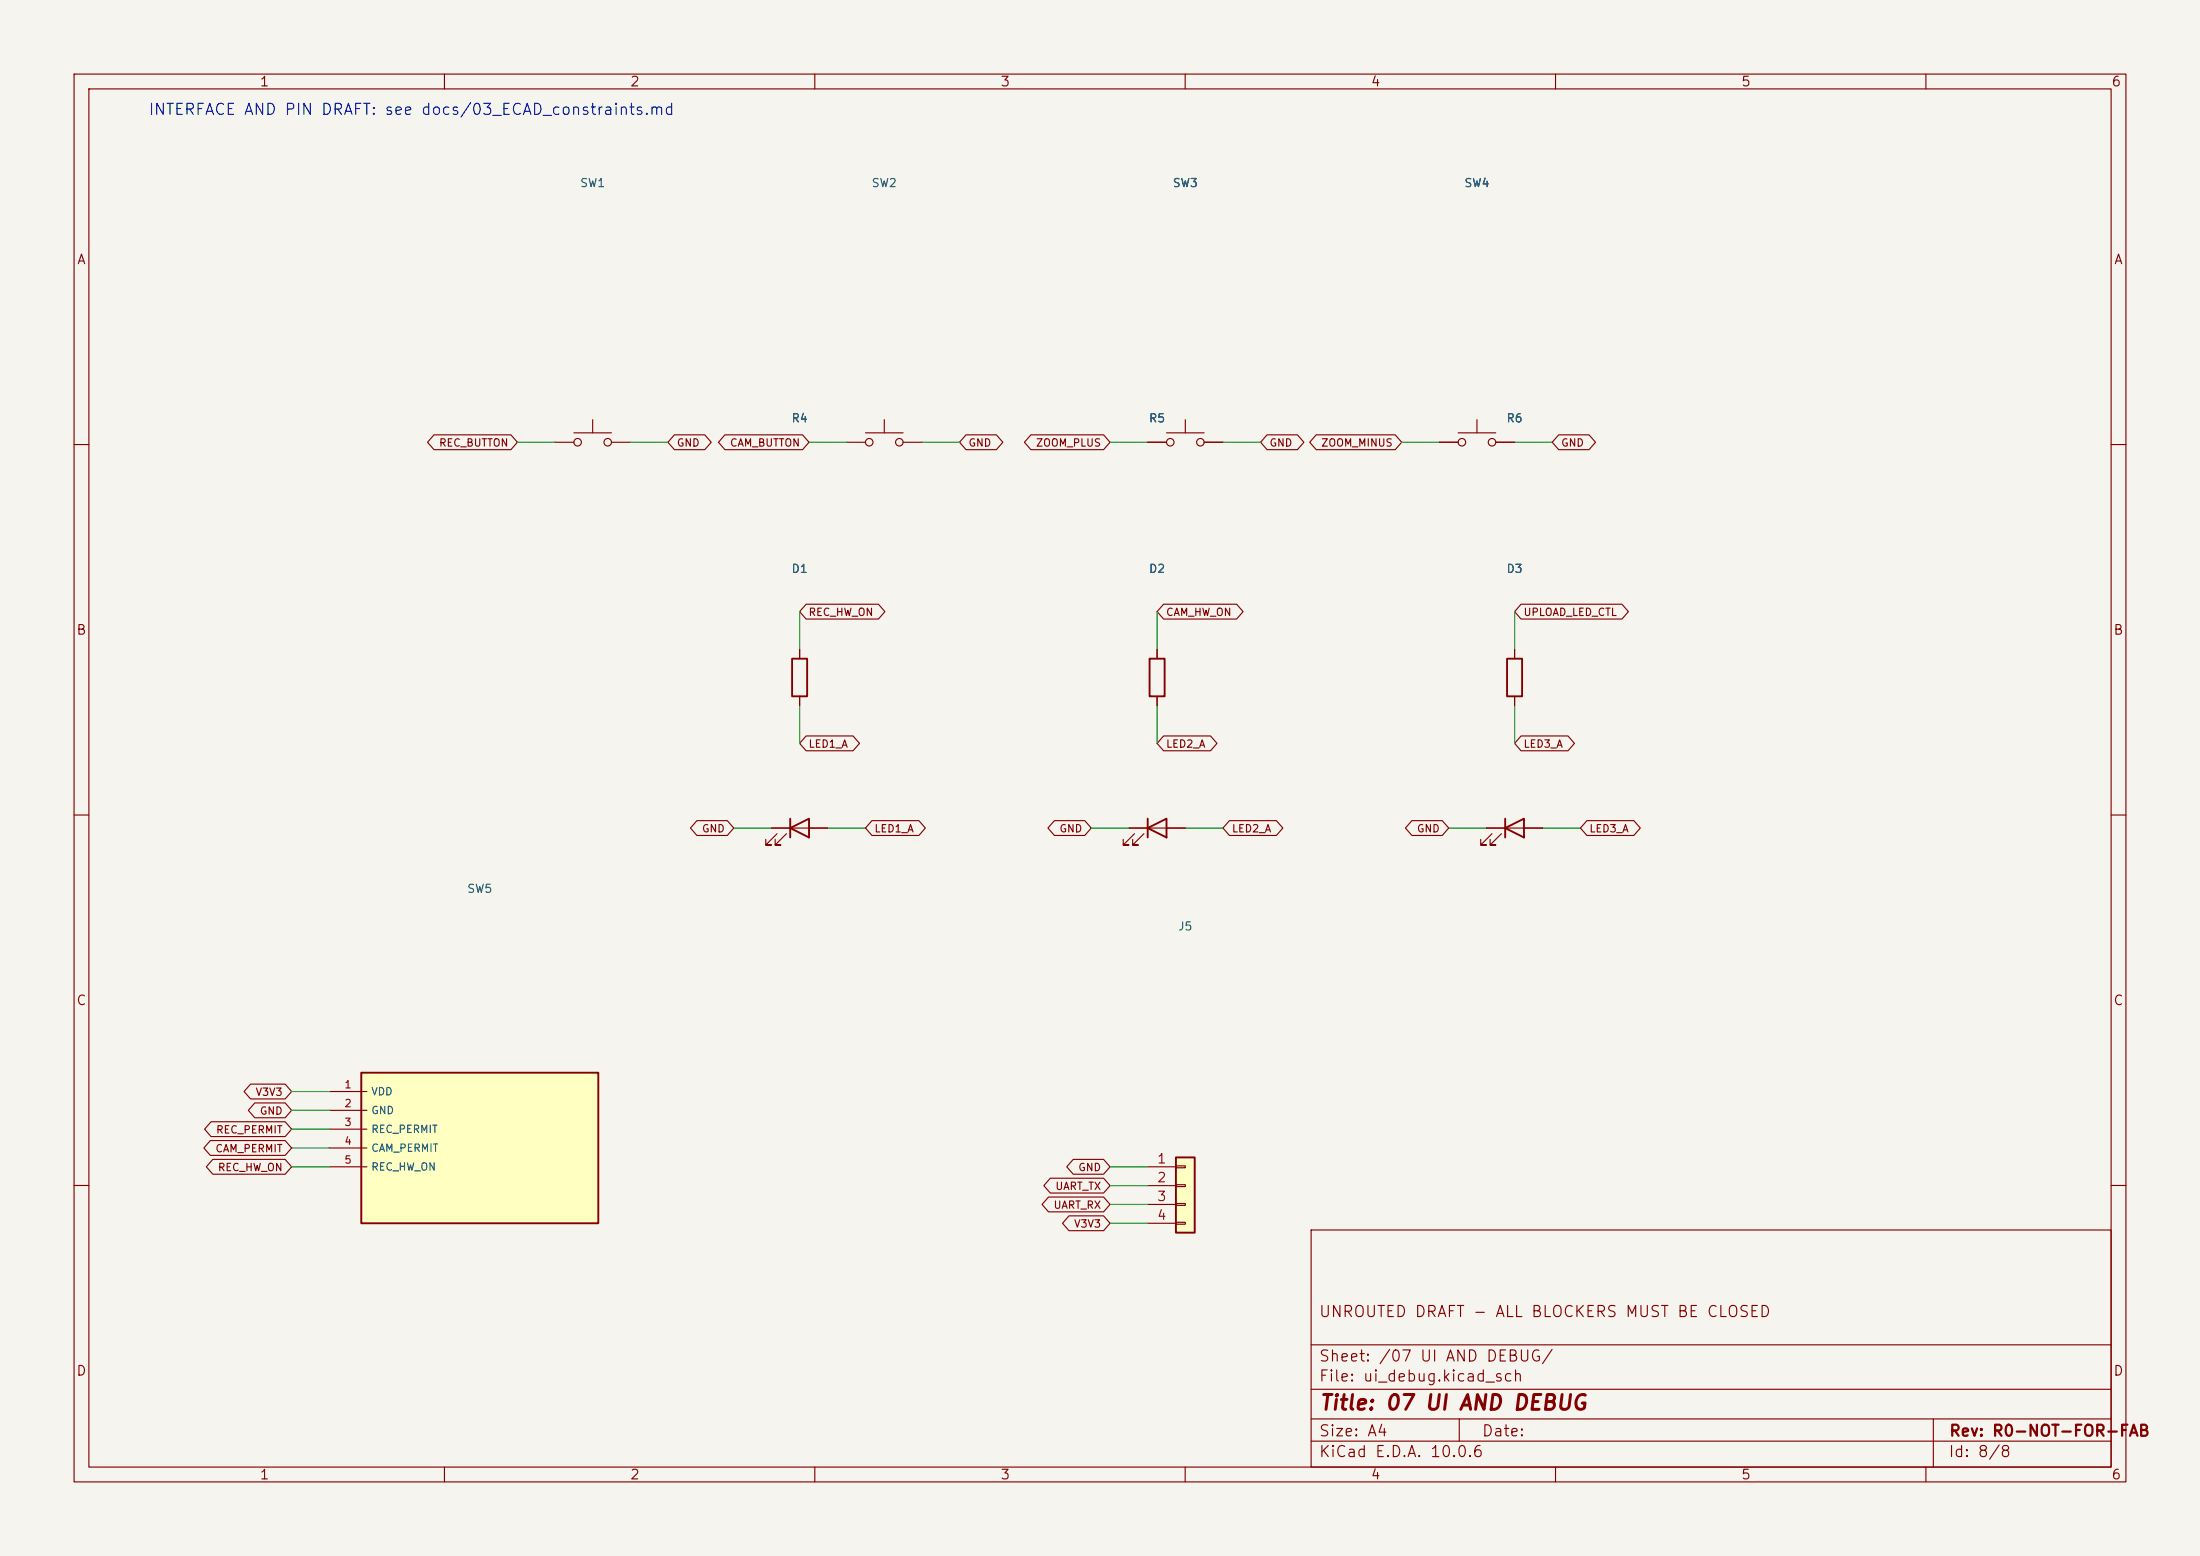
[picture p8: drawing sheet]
(kicad_sch (version 20251024) (generator "eeschema") (paper "A4") (title_block (title "07 UI AND DEBUG") (rev "R0-NOT-FOR-FAB") (comment 1 "UNROUTED DRAFT - ALL BLOCKERS MUST BE CLOSED")) (lib_symbols (symbol "MeetNote:SW_Push" (pin_numbers (hide yes)) (pin_names (offset 1.016) (hide yes)) (exclude_from_sim no) (in_bom yes) (on_board yes) (in_pos_files yes) (duplicate_pin_numbers_are_jumpers no) (property "Reference" "SW" (at 1.27 2.54 0) (show_name no) (do_not_autoplace no) (effects (font (size 1.27 1.27)) (justify left))) (property "Value" "SW_Push" (at 0 -1.524 0) (show_name no) (do_not_autoplace no) (effects (font (size 1.27 1.27)))) (property "Footprint" "" (at 0 5.08 0) (show_name no) (do_not_autoplace no) (hide yes) (effects (font (size 1.27 1.27)))) (property "Datasheet" "" (at 0 5.08 0) (show_name no) (do_not_autoplace no) (hide yes) (effects (font (size 1.27 1.27)))) (property "Description" "Push button switch, generic, two pins" (at 0 0 0) (show_name no) (do_not_autoplace no) (hide yes) (effects (font (size 1.27 1.27)))) (property "ki_keywords" "switch normally-open pushbutton push-button" (at 0 0 0) (show_name no) (do_not_autoplace no) (hide yes) (effects (font (size 1.27 1.27)))) (symbol "SW_Push_0_1" (circle (center -2.032 0) (radius 0.508) (stroke (width 0) (type default)) (fill (type none))) (polyline (pts (xy 0 1.27) (xy 0 3.048)) (stroke (width 0) (type default)) (fill (type none))) (circle (center 2.032 0) (radius 0.508) (stroke (width 0) (type default)) (fill (type none))) (polyline (pts (xy 2.54 1.27) (xy -2.54 1.27)) (stroke (width 0) (type default)) (fill (type none))) (pin passive line (at -5.08 0 0) (length 2.54) (name "1" (effects (font (size 1.27 1.27)))) (number "1" (effects (font (size 1.27 1.27))))) (pin passive line (at 5.08 0 180) (length 2.54) (name "2" (effects (font (size 1.27 1.27)))) (number "2" (effects (font (size 1.27 1.27)))))) (embedded_fonts no)) (symbol "MeetNote:LED" (pin_numbers (hide yes)) (pin_names (offset 1.016) (hide yes)) (exclude_from_sim no) (in_bom yes) (on_board yes) (in_pos_files yes) (duplicate_pin_numbers_are_jumpers no) (property "Reference" "D" (at 0 2.54 0) (show_name no) (do_not_autoplace no) (effects (font (size 1.27 1.27)))) (property "Value" "LED" (at 0 -2.54 0) (show_name no) (do_not_autoplace no) (effects (font (size 1.27 1.27)))) (property "Footprint" "" (at 0 0 0) (show_name no) (do_not_autoplace no) (hide yes) (effects (font (size 1.27 1.27)))) (property "Datasheet" "" (at 0 0 0) (show_name no) (do_not_autoplace no) (hide yes) (effects (font (size 1.27 1.27)))) (property "Description" "Light emitting diode" (at 0 0 0) (show_name no) (do_not_autoplace no) (hide yes) (effects (font (size 1.27 1.27)))) (property "Sim.Pins" "1=K 2=A" (at 0 0 0) (show_name no) (do_not_autoplace no) (hide yes) (effects (font (size 1.27 1.27)))) (property "ki_keywords" "LED diode" (at 0 0 0) (show_name no) (do_not_autoplace no) (hide yes) (effects (font (size 1.27 1.27)))) (property "ki_fp_filters" "LED* LED_SMD:* LED_THT:*" (at 0 0 0) (show_name no) (do_not_autoplace no) (hide yes) (effects (font (size 1.27 1.27)))) (symbol "LED_0_1" (polyline (pts (xy -3.048 -0.762) (xy -4.572 -2.286) (xy -3.81 -2.286) (xy -4.572 -2.286) (xy -4.572 -1.524)) (stroke (width 0) (type default)) (fill (type none))) (polyline (pts (xy -1.778 -0.762) (xy -3.302 -2.286) (xy -2.54 -2.286) (xy -3.302 -2.286) (xy -3.302 -1.524)) (stroke (width 0) (type default)) (fill (type none))) (polyline (pts (xy -1.27 0) (xy 1.27 0)) (stroke (width 0) (type default)) (fill (type none))) (polyline (pts (xy -1.27 -1.27) (xy -1.27 1.27)) (stroke (width 0.254) (type default)) (fill (type none))) (polyline (pts (xy 1.27 -1.27) (xy 1.27 1.27) (xy -1.27 0) (xy 1.27 -1.27)) (stroke (width 0.254) (type default)) (fill (type none)))) (symbol "LED_1_1" (pin passive line (at -3.81 0 0) (length 2.54) (name "K" (effects (font (size 1.27 1.27)))) (number "1" (effects (font (size 1.27 1.27))))) (pin passive line (at 3.81 0 180) (length 2.54) (name "A" (effects (font (size 1.27 1.27)))) (number "2" (effects (font (size 1.27 1.27)))))) (embedded_fonts no)) (symbol "MeetNote:R" (pin_numbers (hide yes)) (pin_names (offset 0)) (exclude_from_sim no) (in_bom yes) (on_board yes) (in_pos_files yes) (duplicate_pin_numbers_are_jumpers no) (property "Reference" "R" (at 2.032 0 90) (show_name no) (do_not_autoplace no) (effects (font (size 1.27 1.27)))) (property "Value" "R" (at 0 0 90) (show_name no) (do_not_autoplace no) (effects (font (size 1.27 1.27)))) (property "Footprint" "" (at -1.778 0 90) (show_name no) (do_not_autoplace no) (hide yes) (effects (font (size 1.27 1.27)))) (property "Datasheet" "" (at 0 0 0) (show_name no) (do_not_autoplace no) (hide yes) (effects (font (size 1.27 1.27)))) (property "Description" "Resistor" (at 0 0 0) (show_name no) (do_not_autoplace no) (hide yes) (effects (font (size 1.27 1.27)))) (property "ki_keywords" "R res resistor" (at 0 0 0) (show_name no) (do_not_autoplace no) (hide yes) (effects (font (size 1.27 1.27)))) (property "ki_fp_filters" "R_*" (at 0 0 0) (show_name no) (do_not_autoplace no) (hide yes) (effects (font (size 1.27 1.27)))) (symbol "R_0_1" (rectangle (start -1.016 -2.54) (end 1.016 2.54) (stroke (width 0.254) (type default)) (fill (type none)))) (symbol "R_1_1" (pin passive line (at 0 3.81 270) (length 1.27) (name "" (effects (font (size 1.27 1.27)))) (number "1" (effects (font (size 1.27 1.27))))) (pin passive line (at 0 -3.81 90) (length 1.27) (name "" (effects (font (size 1.27 1.27)))) (number "2" (effects (font (size 1.27 1.27)))))) (embedded_fonts no)) (symbol "MeetNote:UNVERIFIED_HARD_INTERLOCK" (pin_names (offset 0.508)) (in_bom yes) (on_board no) (property "Reference" "U" (at 0 12.16 0) (effects (font (size 1.27 1.27)))) (property "Value" "UNVERIFIED_HARD_INTERLOCK" (at 0 -12.16 0) (effects (font (size 1.27 1.27)))) (symbol "UNVERIFIED_HARD_INTERLOCK_0_1" (rectangle (start -16 10.16) (end 16 -10.16) (stroke (width 0.254) (type default)) (fill (type background)))) (symbol "UNVERIFIED_HARD_INTERLOCK_1_1" (pin power_in line (at -20.32 7.62 0) (length 5.08) (name "VDD" (effects (font (size 1 1)))) (number "1" (effects (font (size 1 1))))) (pin power_in line (at -20.32 5.08 0) (length 5.08) (name "GND" (effects (font (size 1 1)))) (number "2" (effects (font (size 1 1))))) (pin output line (at -20.32 2.54 0) (length 5.08) (name "REC_PERMIT" (effects (font (size 1 1)))) (number "3" (effects (font (size 1 1))))) (pin output line (at -20.32 0.0 0) (length 5.08) (name "CAM_PERMIT" (effects (font (size 1 1)))) (number "4" (effects (font (size 1 1))))) (pin output line (at -20.32 -2.54 0) (length 5.08) (name "REC_HW_ON" (effects (font (size 1 1)))) (number "5" (effects (font (size 1 1))))))) (symbol "MeetNote:Conn_01x04" (pin_names (offset 1.016) (hide yes)) (exclude_from_sim no) (in_bom yes) (on_board yes) (in_pos_files yes) (duplicate_pin_numbers_are_jumpers no) (property "Reference" "J" (at 0 5.08 0) (show_name no) (do_not_autoplace no) (effects (font (size 1.27 1.27)))) (property "Value" "Conn_01x04" (at 0 -7.62 0) (show_name no) (do_not_autoplace no) (effects (font (size 1.27 1.27)))) (property "Footprint" "" (at 0 0 0) (show_name no) (do_not_autoplace no) (hide yes) (effects (font (size 1.27 1.27)))) (property "Datasheet" "" (at 0 0 0) (show_name no) (do_not_autoplace no) (hide yes) (effects (font (size 1.27 1.27)))) (property "Description" "Generic connector, single row, 01x04, script generated (kicad-library-utils/schlib/autogen/connector/)" (at 0 0 0) (show_name no) (do_not_autoplace no) (hide yes) (effects (font (size 1.27 1.27)))) (property "ki_keywords" "connector" (at 0 0 0) (show_name no) (do_not_autoplace no) (hide yes) (effects (font (size 1.27 1.27)))) (property "ki_fp_filters" "Connector*:*_1x??_*" (at 0 0 0) (show_name no) (do_not_autoplace no) (hide yes) (effects (font (size 1.27 1.27)))) (symbol "Conn_01x04_1_1" (rectangle (start -1.27 3.81) (end 1.27 -6.35) (stroke (width 0.254) (type default)) (fill (type background))) (rectangle (start -1.27 2.667) (end 0 2.413) (stroke (width 0.1524) (type default)) (fill (type none))) (rectangle (start -1.27 0.127) (end 0 -0.127) (stroke (width 0.1524) (type default)) (fill (type none))) (rectangle (start -1.27 -2.413) (end 0 -2.667) (stroke (width 0.1524) (type default)) (fill (type none))) (rectangle (start -1.27 -4.953) (end 0 -5.207) (stroke (width 0.1524) (type default)) (fill (type none))) (pin passive line (at -5.08 2.54 0) (length 3.81) (name "Pin_1" (effects (font (size 1.27 1.27)))) (number "1" (effects (font (size 1.27 1.27))))) (pin passive line (at -5.08 0 0) (length 3.81) (name "Pin_2" (effects (font (size 1.27 1.27)))) (number "2" (effects (font (size 1.27 1.27))))) (pin passive line (at -5.08 -2.54 0) (length 3.81) (name "Pin_3" (effects (font (size 1.27 1.27)))) (number "3" (effects (font (size 1.27 1.27))))) (pin passive line (at -5.08 -5.08 0) (length 3.81) (name "Pin_4" (effects (font (size 1.27 1.27)))) (number "4" (effects (font (size 1.27 1.27)))))) (embedded_fonts no)))(text "INTERFACE AND PIN DRAFT: see docs/03_ECAD_constraints.md" (at 20 15 0) (effects (font (size 1.5 1.5)) (justify left)))(symbol (lib_id "MeetNote:SW_Push") (at 80.01 59.69 0) (unit 1) (in_bom yes) (on_board yes) (dnp no)(property "Reference" "SW1" (at 80.01 24.689999999999998 0) (effects (font (size 1.1 1.1))))(property "Value" "REC_BUTTON" (at 80.01 64.69 0) (effects (font (size 1.1 1.1)) hide))(property "Footprint" "MeetNote:SW_SPST_TL3342" (at 80.01 59.69 0) (effects (font (size 1.1 1.1)) hide))(property "Review" "Switch MPN/force/travel not supplier-verified" (at 80.01 59.69 0) (effects (font (size 1.1 1.1)) hide)))(wire (pts (xy 74.93 59.69) (xy 69.85 59.69)) (stroke (width 0) (type default)))(global_label "REC_BUTTON" (shape bidirectional) (at 69.85 59.69 180) (effects (font (size 1 1)) (justify right)))(wire (pts (xy 85.09 59.69) (xy 90.17 59.69)) (stroke (width 0) (type default)))(global_label "GND" (shape bidirectional) (at 90.17 59.69 0) (effects (font (size 1 1)) (justify left)))(symbol (lib_id "MeetNote:SW_Push") (at 119.38 59.69 0) (unit 1) (in_bom yes) (on_board yes) (dnp no)(property "Reference" "SW2" (at 119.38 24.689999999999998 0) (effects (font (size 1.1 1.1))))(property "Value" "CAM_BUTTON" (at 119.38 64.69 0) (effects (font (size 1.1 1.1)) hide))(property "Footprint" "MeetNote:SW_SPST_TL3342" (at 119.38 59.69 0) (effects (font (size 1.1 1.1)) hide))(property "Review" "Switch MPN/force/travel not supplier-verified" (at 119.38 59.69 0) (effects (font (size 1.1 1.1)) hide)))(wire (pts (xy 114.3 59.69) (xy 109.22 59.69)) (stroke (width 0) (type default)))(global_label "CAM_BUTTON" (shape bidirectional) (at 109.22 59.69 180) (effects (font (size 1 1)) (justify right)))(wire (pts (xy 124.46 59.69) (xy 129.54 59.69)) (stroke (width 0) (type default)))(global_label "GND" (shape bidirectional) (at 129.54 59.69 0) (effects (font (size 1 1)) (justify left)))(symbol (lib_id "MeetNote:SW_Push") (at 160.02 59.69 0) (unit 1) (in_bom yes) (on_board yes) (dnp no)(property "Reference" "SW3" (at 160.02 24.689999999999998 0) (effects (font (size 1.1 1.1))))(property "Value" "ZOOM_PLUS" (at 160.02 64.69 0) (effects (font (size 1.1 1.1)) hide))(property "Footprint" "MeetNote:SW_SPST_TL3342" (at 160.02 59.69 0) (effects (font (size 1.1 1.1)) hide))(property "Review" "Switch MPN/force/travel not supplier-verified" (at 160.02 59.69 0) (effects (font (size 1.1 1.1)) hide)))(wire (pts (xy 154.94 59.69) (xy 149.86 59.69)) (stroke (width 0) (type default)))(global_label "ZOOM_PLUS" (shape bidirectional) (at 149.86 59.69 180) (effects (font (size 1 1)) (justify right)))(wire (pts (xy 165.1 59.69) (xy 170.18 59.69)) (stroke (width 0) (type default)))(global_label "GND" (shape bidirectional) (at 170.18 59.69 0) (effects (font (size 1 1)) (justify left)))(symbol (lib_id "MeetNote:SW_Push") (at 199.39 59.69 0) (unit 1) (in_bom yes) (on_board yes) (dnp no)(property "Reference" "SW4" (at 199.39 24.689999999999998 0) (effects (font (size 1.1 1.1))))(property "Value" "ZOOM_MINUS" (at 199.39 64.69 0) (effects (font (size 1.1 1.1)) hide))(property "Footprint" "MeetNote:SW_SPST_TL3342" (at 199.39 59.69 0) (effects (font (size 1.1 1.1)) hide))(property "Review" "Switch MPN/force/travel not supplier-verified" (at 199.39 59.69 0) (effects (font (size 1.1 1.1)) hide)))(wire (pts (xy 194.31 59.69) (xy 189.23 59.69)) (stroke (width 0) (type default)))(global_label "ZOOM_MINUS" (shape bidirectional) (at 189.23 59.69 180) (effects (font (size 1 1)) (justify right)))(wire (pts (xy 204.47 59.69) (xy 209.55 59.69)) (stroke (width 0) (type default)))(global_label "GND" (shape bidirectional) (at 209.55 59.69 0) (effects (font (size 1 1)) (justify left)))(symbol (lib_id "MeetNote:LED") (at 107.95 111.76 0) (unit 1) (in_bom yes) (on_board yes) (dnp no)(property "Reference" "D1" (at 107.95 76.76 0) (effects (font (size 1.1 1.1))))(property "Value" "RED MIC POWER" (at 107.95 116.76 0) (effects (font (size 1.1 1.1)) hide))(property "Footprint" "MeetNote:LED_0603_1608Metric" (at 107.95 111.76 0) (effects (font (size 1.1 1.1)) hide))(property "Review" "Color/current MPN TBD; REC/CAM driven by hardware sensed rail, not software" (at 107.95 111.76 0) (effects (font (size 1.1 1.1)) hide)))(wire (pts (xy 104.14 111.76) (xy 99.06 111.76)) (stroke (width 0) (type default)))(global_label "GND" (shape bidirectional) (at 99.06 111.76 180) (effects (font (size 1 1)) (justify right)))(wire (pts (xy 111.76 111.76) (xy 116.84 111.76)) (stroke (width 0) (type default)))(global_label "LED1_A" (shape bidirectional) (at 116.84 111.76 0) (effects (font (size 1 1)) (justify left)))(symbol (lib_id "MeetNote:R") (at 107.95 91.44 0) (unit 1) (in_bom yes) (on_board yes) (dnp no)(property "Reference" "R4" (at 107.95 56.44 0) (effects (font (size 1.1 1.1))))(property "Value" "1k provisional" (at 107.95 96.44 0) (effects (font (size 1.1 1.1)) hide))(property "Footprint" "MeetNote:R_0603_1608Metric" (at 107.95 91.44 0) (effects (font (size 1.1 1.1)) hide))(property "Review" "Library geometry; manufacturer pin review pending" (at 107.95 91.44 0) (effects (font (size 1.1 1.1)) hide)))(wire (pts (xy 107.95 87.63) (xy 107.95 82.55)) (stroke (width 0) (type default)))(global_label "REC_HW_ON" (shape bidirectional) (at 107.95 82.55 0) (effects (font (size 1 1)) (justify left)))(wire (pts (xy 107.95 95.25) (xy 107.95 100.33)) (stroke (width 0) (type default)))(global_label "LED1_A" (shape bidirectional) (at 107.95 100.33 0) (effects (font (size 1 1)) (justify left)))(symbol (lib_id "MeetNote:LED") (at 156.21 111.76 0) (unit 1) (in_bom yes) (on_board yes) (dnp no)(property "Reference" "D2" (at 156.21 76.76 0) (effects (font (size 1.1 1.1))))(property "Value" "AMBER CAMERA POWER" (at 156.21 116.76 0) (effects (font (size 1.1 1.1)) hide))(property "Footprint" "MeetNote:LED_0603_1608Metric" (at 156.21 111.76 0) (effects (font (size 1.1 1.1)) hide))(property "Review" "Color/current MPN TBD; REC/CAM driven by hardware sensed rail, not software" (at 156.21 111.76 0) (effects (font (size 1.1 1.1)) hide)))(wire (pts (xy 152.4 111.76) (xy 147.32 111.76)) (stroke (width 0) (type default)))(global_label "GND" (shape bidirectional) (at 147.32 111.76 180) (effects (font (size 1 1)) (justify right)))(wire (pts (xy 160.02 111.76) (xy 165.1 111.76)) (stroke (width 0) (type default)))(global_label "LED2_A" (shape bidirectional) (at 165.1 111.76 0) (effects (font (size 1 1)) (justify left)))(symbol (lib_id "MeetNote:R") (at 156.21 91.44 0) (unit 1) (in_bom yes) (on_board yes) (dnp no)(property "Reference" "R5" (at 156.21 56.44 0) (effects (font (size 1.1 1.1))))(property "Value" "1k provisional" (at 156.21 96.44 0) (effects (font (size 1.1 1.1)) hide))(property "Footprint" "MeetNote:R_0603_1608Metric" (at 156.21 91.44 0) (effects (font (size 1.1 1.1)) hide))(property "Review" "Library geometry; manufacturer pin review pending" (at 156.21 91.44 0) (effects (font (size 1.1 1.1)) hide)))(wire (pts (xy 156.21 87.63) (xy 156.21 82.55)) (stroke (width 0) (type default)))(global_label "CAM_HW_ON" (shape bidirectional) (at 156.21 82.55 0) (effects (font (size 1 1)) (justify left)))(wire (pts (xy 156.21 95.25) (xy 156.21 100.33)) (stroke (width 0) (type default)))(global_label "LED2_A" (shape bidirectional) (at 156.21 100.33 0) (effects (font (size 1 1)) (justify left)))(symbol (lib_id "MeetNote:LED") (at 204.47 111.76 0) (unit 1) (in_bom yes) (on_board yes) (dnp no)(property "Reference" "D3" (at 204.47 76.76 0) (effects (font (size 1.1 1.1))))(property "Value" "BLUE UPLOAD" (at 204.47 116.76 0) (effects (font (size 1.1 1.1)) hide))(property "Footprint" "MeetNote:LED_0603_1608Metric" (at 204.47 111.76 0) (effects (font (size 1.1 1.1)) hide))(property "Review" "Color/current MPN TBD; REC/CAM driven by hardware sensed rail, not software" (at 204.47 111.76 0) (effects (font (size 1.1 1.1)) hide)))(wire (pts (xy 200.66 111.76) (xy 195.58 111.76)) (stroke (width 0) (type default)))(global_label "GND" (shape bidirectional) (at 195.58 111.76 180) (effects (font (size 1 1)) (justify right)))(wire (pts (xy 208.28 111.76) (xy 213.36 111.76)) (stroke (width 0) (type default)))(global_label "LED3_A" (shape bidirectional) (at 213.36 111.76 0) (effects (font (size 1 1)) (justify left)))(symbol (lib_id "MeetNote:R") (at 204.47 91.44 0) (unit 1) (in_bom yes) (on_board yes) (dnp no)(property "Reference" "R6" (at 204.47 56.44 0) (effects (font (size 1.1 1.1))))(property "Value" "1k provisional" (at 204.47 96.44 0) (effects (font (size 1.1 1.1)) hide))(property "Footprint" "MeetNote:R_0603_1608Metric" (at 204.47 91.44 0) (effects (font (size 1.1 1.1)) hide))(property "Review" "Library geometry; manufacturer pin review pending" (at 204.47 91.44 0) (effects (font (size 1.1 1.1)) hide)))(wire (pts (xy 204.47 87.63) (xy 204.47 82.55)) (stroke (width 0) (type default)))(global_label "UPLOAD_LED_CTL" (shape bidirectional) (at 204.47 82.55 0) (effects (font (size 1 1)) (justify left)))(wire (pts (xy 204.47 95.25) (xy 204.47 100.33)) (stroke (width 0) (type default)))(global_label "LED3_A" (shape bidirectional) (at 204.47 100.33 0) (effects (font (size 1 1)) (justify left)))(symbol (lib_id "MeetNote:UNVERIFIED_HARD_INTERLOCK") (at 64.77 154.94 0) (unit 1) (in_bom yes) (on_board no) (dnp no)(property "Reference" "SW5" (at 64.77 119.94 0) (effects (font (size 1.1 1.1))))(property "Value" "UNVERIFIED dual-pole consent switch + gates" (at 64.77 159.94 0) (effects (font (size 1.1 1.1)) hide))(property "Footprint" "" (at 64.77 154.94 0) (effects (font (size 1.1 1.1)) hide))(property "Review" "BLOCKER: independent physical camera/microphone enable + anti-backfeed design incomplete" (at 64.77 154.94 0) (effects (font (size 1.1 1.1)) hide)))(wire (pts (xy 44.45 147.32) (xy 39.37 147.32)) (stroke (width 0) (type default)))(global_label "V3V3" (shape bidirectional) (at 39.37 147.32 180) (effects (font (size 1 1)) (justify right)))(wire (pts (xy 44.45 149.86) (xy 39.37 149.86)) (stroke (width 0) (type default)))(global_label "GND" (shape bidirectional) (at 39.37 149.86 180) (effects (font (size 1 1)) (justify right)))(wire (pts (xy 44.45 152.4) (xy 39.37 152.4)) (stroke (width 0) (type default)))(global_label "REC_PERMIT" (shape bidirectional) (at 39.37 152.4 180) (effects (font (size 1 1)) (justify right)))(wire (pts (xy 44.45 154.94) (xy 39.37 154.94)) (stroke (width 0) (type default)))(global_label "CAM_PERMIT" (shape bidirectional) (at 39.37 154.94 180) (effects (font (size 1 1)) (justify right)))(wire (pts (xy 44.45 157.48) (xy 39.37 157.48)) (stroke (width 0) (type default)))(global_label "REC_HW_ON" (shape bidirectional) (at 39.37 157.48 180) (effects (font (size 1 1)) (justify right)))(symbol (lib_id "MeetNote:Conn_01x04") (at 160.02 160.02 0) (unit 1) (in_bom yes) (on_board yes) (dnp no)(property "Reference" "J5" (at 160.02 125.02000000000001 0) (effects (font (size 1.1 1.1))))(property "Value" "UART 3V3 debug" (at 160.02 165.02 0) (effects (font (size 1.1 1.1)) hide))(property "Footprint" "MeetNote:PinHeader_1x04_P2.54mm_Vertical" (at 160.02 160.02 0) (effects (font (size 1.1 1.1)) hide))(property "Review" "Library geometry; manufacturer pin review pending" (at 160.02 160.02 0) (effects (font (size 1.1 1.1)) hide)))(wire (pts (xy 154.94 157.48) (xy 149.86 157.48)) (stroke (width 0) (type default)))(global_label "GND" (shape bidirectional) (at 149.86 157.48 180) (effects (font (size 1 1)) (justify right)))(wire (pts (xy 154.94 160.02) (xy 149.86 160.02)) (stroke (width 0) (type default)))(global_label "UART_TX" (shape bidirectional) (at 149.86 160.02 180) (effects (font (size 1 1)) (justify right)))(wire (pts (xy 154.94 162.56) (xy 149.86 162.56)) (stroke (width 0) (type default)))(global_label "UART_RX" (shape bidirectional) (at 149.86 162.56 180) (effects (font (size 1 1)) (justify right)))(wire (pts (xy 154.94 165.1) (xy 149.86 165.1)) (stroke (width 0) (type default)))(global_label "V3V3" (shape bidirectional) (at 149.86 165.1 180) (effects (font (size 1 1)) (justify right))))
